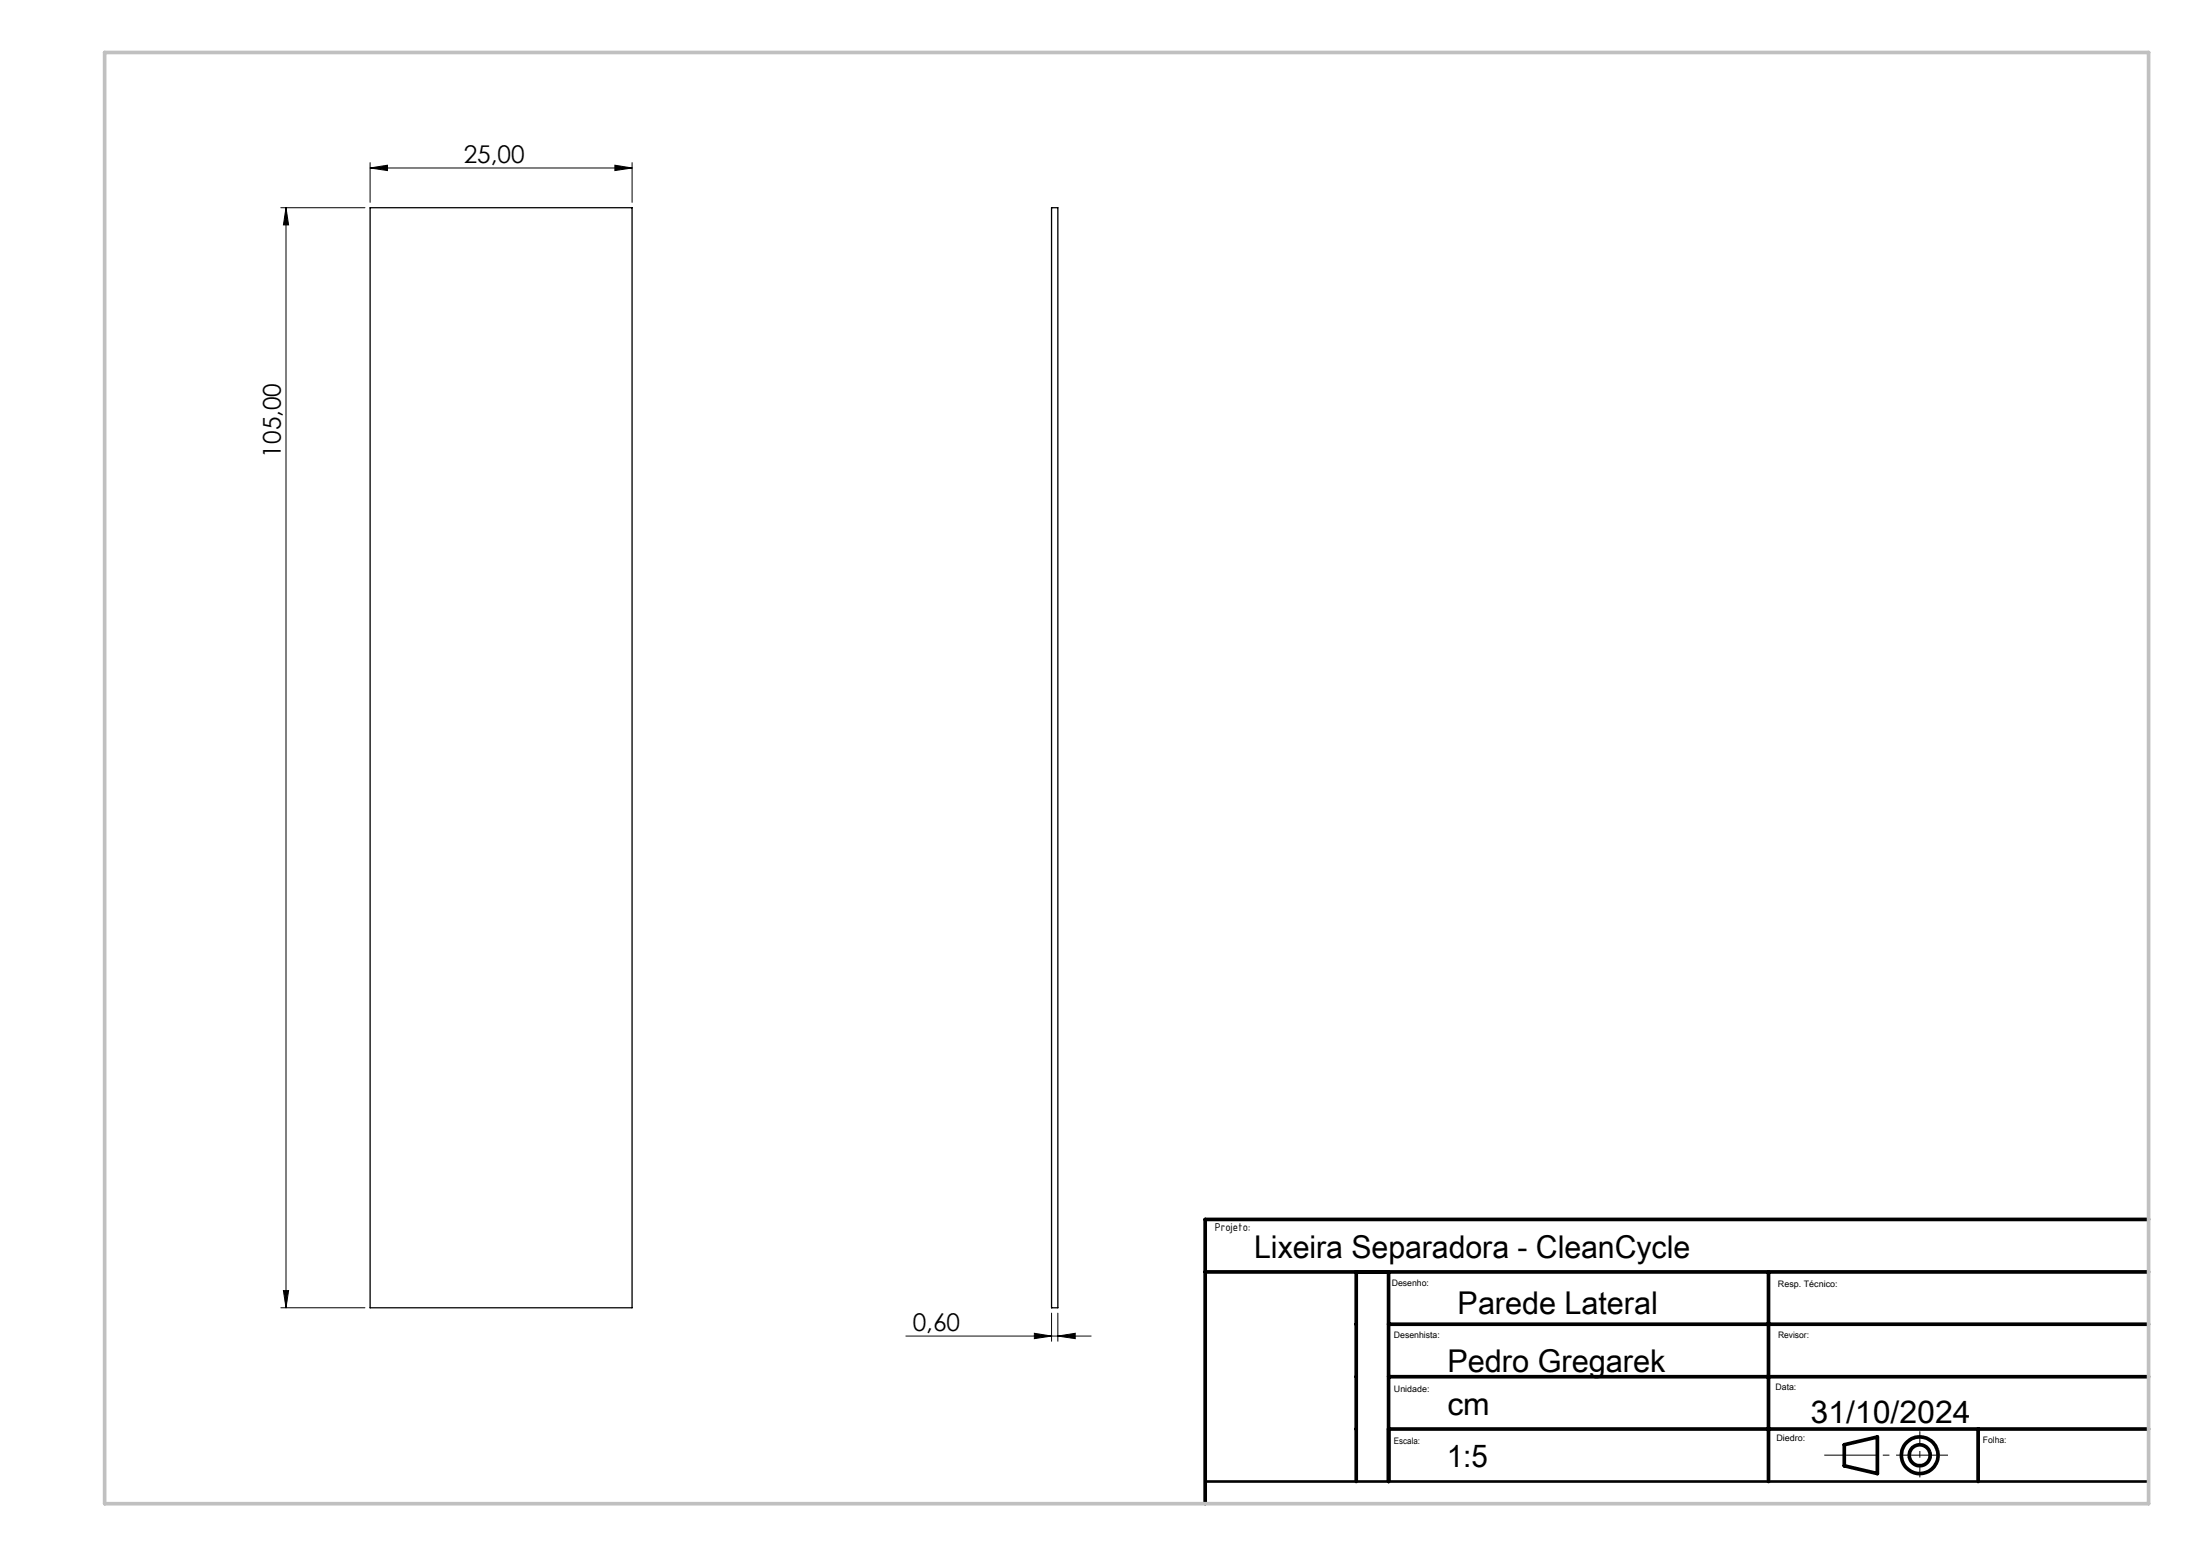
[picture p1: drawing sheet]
<svg xmlns="http://www.w3.org/2000/svg" width="420mm" height="297mm" viewBox="0 0 420 297" stroke-linecap="round" stroke-linejoin="round" font-family="sans-serif">
<path d="M70.6 39.6h50v210h-50zM200.7 39.6h1.2v210h-1.2z" fill="none" stroke="#000" stroke-width=".25"/>
<g fill="none" stroke="#000" stroke-width=".19">
<path d="M53.6 39.6h16M54.6 39.6l.5 3.3h-1zM54.6 39.6v210M70.6 32.1l3.3-.6v1.1zM70.6 31v7.6M70.6 32.1h50M117.3 31.5l3.3 .6-3.3 .5zM120.6 31v7.6M53.6 249.6h16M54.1 246.3h1l-.5 3.3zM172.9 255h35.3M197.4 254.5l3.3 .5-3.3 .5z"/>
<path d="M200.7 250.6v5.4M201.9 255l3.3-.5v1zM201.9 250.6v5.4"/>
</g>
<g fill="none" stroke="#000" stroke-width=".7" stroke-linecap="butt">
<circle cx="366.3" cy="277.8" r="2.01"/>
<circle cx="366.3" cy="277.8" r="3.5"/>
</g>
<path d="M348.1 277.8h23.6" fill="none" stroke="#000" stroke-width=".19" stroke-dasharray="15.2 1.3 1.3 1.3" stroke-dashoffset="5.3" stroke-linecap="butt"/>
<path d="M366.3 273.2v8.8" fill="none" stroke="#000" stroke-width=".19" stroke-dasharray="15.2 1.3 1.3 1.3" stroke-dashoffset="12.7" stroke-linecap="butt"/>
<path d="M230 282.8h180" fill="none" stroke="#000" stroke-width=".5"/>
<path d="M410 232.8h-180v54.2M230 242.8h180M258.8 242.8v40M265 252.8h145M265 242.8v40M337.5 242.8v40M265 272.8h145M265 262.8h145M351.9 275.8l6.3-1.5v7l-6.3-1.5zM377.5 272.8v10" fill="none" stroke="#000" stroke-width=".7"/>
<path d="M20 10h390v277h-390z" fill="none" stroke="#c0c0c0" stroke-width=".7"/>
<g fill="#000">
<path d="M54.6 39.6l.5 3.3h-1zM54.1 246.3h1l-.5 3.3z"/>
<path d="M117.3 31.5l3.3 .6-3.3 .5zM70.6 32.1l3.3-.6v1.1z"/>
<path d="M197.4 254.5l3.3 .5-3.3 .5zM201.9 255l3.3-.5v1z"/>
</g>
<g font-size="6">
<text x="239.3" y="240">Lixeira Separadora - CleanCycle</text>
<text x="278.2" y="250.8">Parede Lateral</text>
<text x="276.2" y="261.9">Pedro Gregarek</text>
<text x="276.2" y="270">cm</text>
<text x="345.5" y="271.7">31/10/2024</text>
<text x="276.1" y="280">1:5</text>
</g>
<g font-size="4.7">
<text x="88.5" y="31">25,00</text>
<text x="53.6" y="87.3" transform="rotate(-90 53.6 87.3)">105,00</text>
<text x="174.2" y="254">0,60</text>
</g>
<text font-size="2.3" x="231.8" y="235">Projeto:</text>
<g font-size="1.7">
<text x="265.6" y="245.4">Desenho:</text>
<text x="339.3" y="245.6">Resp. Técnico:</text>
<text x="266" y="255.3">Desenhista:</text>
<text x="339.3" y="255.4">Revisor:</text>
<text x="266" y="265.8">Unidade:</text>
<text x="338.8" y="265.3">Data:</text>
<text x="266" y="275.7">Escala:</text>
<text x="339" y="275.1">Diedro:</text>
<text x="378.4" y="275.5">Folha:</text>
</g>
</svg>
